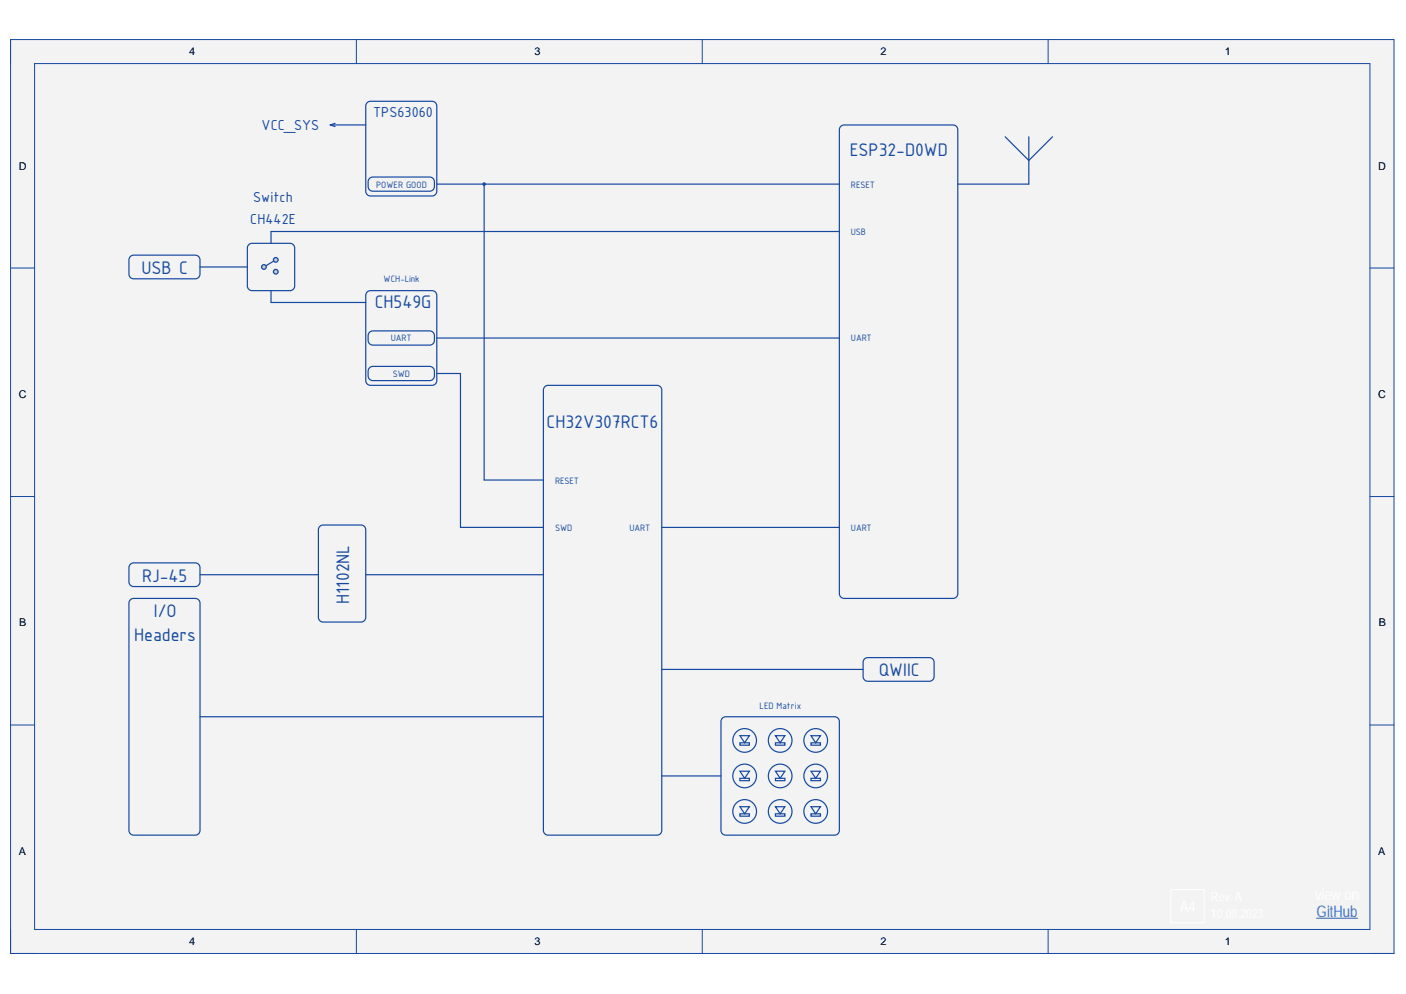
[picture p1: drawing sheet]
<svg xmlns="http://www.w3.org/2000/svg" width="297mm" height="210mm" viewBox="0 0 297 210" stroke-linecap="round" stroke-linejoin="round" font-family="sans-serif">
<path d="M2.2 8.4h292.3v192.9h-292.3z" fill-rule="evenodd" fill="#f3f3f3"/>
<path d="M2.2 8.4h292.3v192.9h-292.3z" fill="none" stroke="#1548a1" stroke-width=".21"/>
<path d="M7.3 13.4h282.1v182.9h-282.1z" fill-rule="evenodd" fill="#f3f3f3"/>
<g fill="none" stroke="#1548a1" stroke-width=".21">
<path d="M2.2 8.3v5.1M7.3 13.4h282.1v182.9h-282.1zM75.3 8.3v5.1M148.4 8.3v5.1M221.4 8.4v5M2.2 56.6h5.1M289.4 56.6h5.1M2.2 104.9h5.1M289.4 104.9h5.1M2.2 153.1h5.1M289.4 153.1h5.1M2.2 196.3v5h5.1"/>
<path d="M75.3 196.3v5M148.4 196.3v5M221.4 196.3v5M289.4 201.3h5.1"/>
</g>
<path d="M278.2 193.9h8.6" fill="none" stroke="#3c78d8" stroke-width=".25"/>
<path d="M247.4 187.9h7v6.9h-7z" fill="none" stroke="#fff" stroke-width=".21"/>
<g fill="none" stroke="#1548a1" stroke-width=".25">
<path d="M77.6 21.7l.7-.3h13a1 1 0 0 1 1 1v18a1 1 0 0 1-1 1h-13a1 1 0 0 1-1-1v-18zM78.1 37.7l.7-.3h12a1 1 0 0 1 1 1v1a1 1 0 0 1-1 1h-12a.99 .99 0 0 1-1-1v-1zM92.3 38.9h85M102.3 38.9v62.5h12.5M177.6 26.7l.7-.3h23a.99 .99 0 0 1 1 1v98a1 1 0 0 1-1 1h-23a1.01 1.01 0 0 1-1-1v-98zM27.5 54.2l.7-.3h13a1 1 0 0 1 1.1 1v3a1 1 0 0 1-1.1 1h-13a1 1 0 0 1-1-1v-3zM57.3 61.4v2.5h20M77.6 61.7l.7-.3h13a1 1 0 0 1 1 1v18a1 1 0 0 1-1 1h-13a1 1 0 0 1-1-1v-18zM78.1 70.2l.7-.3h12a1 1 0 0 1 1 1v1a1 1 0 0 1-1 1h-12a1 1 0 0 1-1-1v-1zM78.1 77.7l.7-.3h12a1 1 0 0 1 1 1v1a1 1 0 0 1-1 1h-12a1 1 0 0 1-1-1v-1zM92.3 78.9h5v32.5h17.5M92.3 71.4h85"/>
<path d="M115.1 81.7l.7-.3h23a.99 .99 0 0 1 1 1v93a.99 .99 0 0 1-1 1h-23a.99 .99 0 0 1-1-1v-93zM27.5 119.2l.7-.3h13a1 1 0 0 1 1.1 1v3a1 1 0 0 1-1.1 1h-13a1 1 0 0 1-1-1v-3zM67.6 111.2l.7-.3h8a1 1 0 0 1 1 1v18.5a1 1 0 0 1-1 1h-8a.99 .99 0 0 1-1-1v-18.5zM27.5 126.7l.7-.3h13.1a1 1 0 0 1 1 1v48a1 1 0 0 1-1 1h-13.1a1 1 0 0 1-1-1v-48zM42.3 121.4h25M77.3 121.4h37.5M182.6 139.2l.7-.3h13a.99 .99 0 0 1 1 1v3a1 1 0 0 1-1 1h-13a1 1 0 0 1-1-1v-3zM42.3 151.4h72.5M139.8 141.4h42.5M152.6 151.7l.7-.3h23a1 1 0 0 1 1 1v23a.99 .99 0 0 1-1 1h-23a1 1 0 0 1-1-1v-23zM156.3 155.4h2l-1 1.5zM156.3 156.9h2v.5h-2z"/>
<path d="M163.8 155.4h2l-1 1.5zM163.8 156.9h2v.5h-2zM171.3 155.4h2l-1 1.5zM171.3 156.9h2v.5h-2zM139.8 163.9h12.5M156.3 162.9h2l-1 1.5zM156.3 164.4h2v.5h-2zM156.3 170.4h2l-1 1.5zM156.3 171.9h2v.5h-2zM163.8 162.9h2l-1 1.5zM163.8 164.4h2v.5h-2zM163.8 170.4h2l-1 1.5z"/>
<path d="M163.8 171.9h2v.5h-2zM171.3 162.9h2l-1 1.5zM171.3 164.4h2v.5h-2zM171.3 170.4h2l-1 1.5zM171.3 171.9h2v.5h-2z"/>
<circle cx="157.3" cy="156.4" r="2.5"/>
<circle cx="164.8" cy="156.4" r="2.5"/>
<circle cx="172.3" cy="156.4" r="2.5"/>
<circle cx="157.3" cy="163.9" r="2.5"/>
<circle cx="157.3" cy="171.4" r="2.5"/>
<circle cx="164.8" cy="163.9" r="2.5"/>
<circle cx="164.8" cy="171.4" r="2.5"/>
<circle cx="172.3" cy="163.9" r="2.5"/>
<circle cx="172.3" cy="171.4" r="2.5"/>
</g>
<circle cx="102.3" cy="38.9" r=".25" fill="#1548a1"/>
<g fill="none" stroke="#1548a1" stroke-width=".25">
<path d="M69.8 26.4h7.5M69.8 26.4l1 .3M70.8 26l-1 .4M212.4 28.9l5 5 5-5M217.4 28.9v10h-15.1M42.3 56.4h10M52.5 51.7l.8-.3h8a1 1 0 0 1 1 1v8a.99 .99 0 0 1-1 1h-8a1 1 0 0 1-1-1v-8zM57.3 48.9v2.5M57.3 48.9h120M58.3 54.9l-2.5 1.5M139.8 111.4h37.5"/>
<circle cx="102.3" cy="38.9" r=".25"/>
</g>
<circle cx="55.8" cy="56.4" r=".5" fill="#c0c0c0"/>
<circle cx="55.8" cy="56.4" r=".5" fill="none" stroke="#1548a1" stroke-width=".25"/>
<circle cx="58.3" cy="54.9" r=".5" fill="#c0c0c0"/>
<circle cx="58.3" cy="54.9" r=".5" fill="none" stroke="#1548a1" stroke-width=".25"/>
<circle cx="58.3" cy="57.4" r=".5" fill="#c0c0c0"/>
<circle cx="58.3" cy="57.4" r=".5" fill="none" stroke="#1548a1" stroke-width=".25"/>
<g font-size="4.1" fill="#1548a1">
<text x="179.5" y="32.9">ESP32-D0WD</text>
<text x="29.9" y="57.9">USB C</text>
<text x="79.2" y="65.1">CH549G</text>
<text x="115.5" y="90.4">CH32V307RCT6</text>
<text x="30" y="122.8">RJ-45</text>
<text x="32.5" y="130.3">I/O</text>
<text x="73.8" y="127.6" transform="rotate(-90 73.8 127.6)">H1102NL</text>
<text x="28.3" y="135.3">Headers</text>
<text x="185.7" y="142.9">QWIIC</text>
</g>
<text font-size="3.4" fill="#3c78d8" x="278.2" y="193.6">GitHub</text>
<g font-size="3.3" fill="#1548a1">
<text x="55.2" y="27.6">VCC_SYS</text>
<text x="78.8" y="24.8">TPS63060</text>
<text x="52.9" y="47.2">CH442E</text>
<text x="53.5" y="42.7">Switch</text>
</g>
<g font-size="2.3">
<text x="39.9" y="11.7">4</text>
<text x="112.9" y="11.7">3</text>
<text x="186" y="11.7">2</text>
<text x="258.8" y="11.7">1</text>
<text x="4" y="35.8">D</text>
<text x="291.2" y="35.8">D</text>
<text x="4" y="84.1">C</text>
<text x="291.2" y="84.1">C</text>
<text x="4.1" y="132.3">B</text>
<text x="291.3" y="132.3">B</text>
<text x="4" y="180.6">A</text>
<text x="291.2" y="180.6">A</text>
<text x="39.9" y="199.7">4</text>
<text x="112.9" y="199.7">3</text>
<text x="186" y="199.7">2</text>
<text x="258.8" y="199.7">1</text>
</g>
<g font-size="2.1" fill="#1548a1">
<text x="79.4" y="39.6">POWER GOOD</text>
<text x="179.8" y="39.6">RESET</text>
<text x="179.8" y="49.6">USB</text>
<text x="81" y="59.6">WCH-Link</text>
<text x="82.6" y="72.1">UART</text>
<text x="179.8" y="72.1">UART</text>
<text x="83" y="79.6">SWD</text>
<text x="117.3" y="102.1">RESET</text>
<text x="117.3" y="112.1">SWD</text>
<text x="133" y="112.1">UART</text>
<text x="179.8" y="112.1">UART</text>
<text x="160.5" y="149.6">LED Matrix</text>
</g>
</svg>
